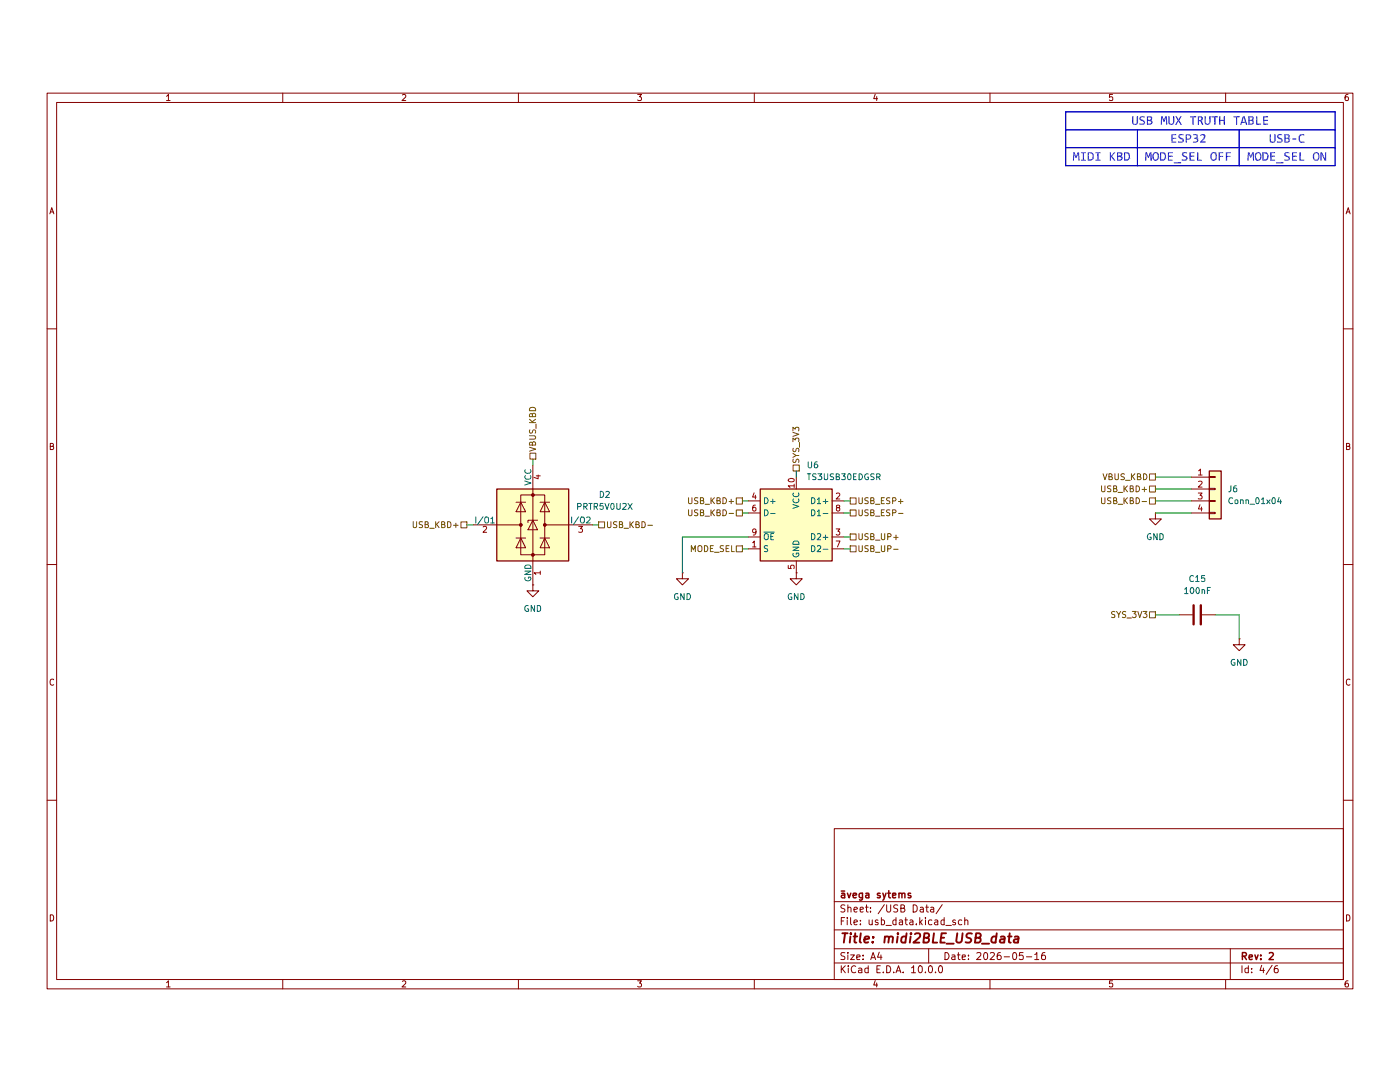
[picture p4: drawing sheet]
(kicad_sch
 (version 20260306)
 (generator "eeschema")
 (generator_version "10.0")
 (paper "A4")
 (title_block
  (title "midi2BLE_USB_data")
  (date "2026-05-16")
  (rev "2")
  (company "āvega sytems"))
 (lib_symbols
  (symbol "Connector_Generic:Conn_01x04"
   (pin_names
    (offset 1.016) (hide yes)) (exclude_from_sim no) (in_bom yes) (on_board yes)
   (in_pos_files yes)
   (duplicate_pin_numbers_are_jumpers no)
   (property "Reference" "J" (at 0 5.08 0) (show_name no) (do_not_autoplace no) (effects (font (size 1.27 1.27))))
   (property "Value" "Conn_01x04" (at 0 -7.62 0) (show_name no) (do_not_autoplace no) (effects (font (size 1.27 1.27))))
   (property "Footprint" "" (at 0 0 0) (show_name no) (do_not_autoplace no) (hide yes) (effects (font (size 1.27 1.27))))
   (property "Datasheet" "" (at 0 0 0) (show_name no) (do_not_autoplace no) (hide yes) (effects (font (size 1.27 1.27))))
   (property "Description" "Generic connector, single row, 01x04, script generated (kicad-library-utils/schlib/autogen/connector/)" (at 0 0 0) (show_name no) (do_not_autoplace no) (hide yes) (effects (font (size 1.27 1.27))))
   (symbol "Conn_01x04_1_1"
    (rectangle (start -1.27 3.81) (end 1.27 -6.35) (stroke (width 0.254) (type default)) (fill (type background)))
    (rectangle (start -1.27 2.667) (end 0 2.413) (stroke (width 0.1524) (type default)) (fill (type none)))
    (rectangle (start -1.27 0.127) (end 0 -0.127) (stroke (width 0.1524) (type default)) (fill (type none)))
    (rectangle (start -1.27 -2.413) (end 0 -2.667) (stroke (width 0.1524) (type default)) (fill (type none)))
    (rectangle (start -1.27 -4.953) (end 0 -5.207) (stroke (width 0.1524) (type default)) (fill (type none)))
    (pin passive line (at -5.08 2.54 0) (length 3.81) (name "Pin_1" (effects (font (size 1.27 1.27)))) (number "1" (effects (font (size 1.27 1.27)))))
    (pin passive line (at -5.08 0 0) (length 3.81) (name "Pin_2" (effects (font (size 1.27 1.27)))) (number "2" (effects (font (size 1.27 1.27)))))
    (pin passive line (at -5.08 -2.54 0) (length 3.81) (name "Pin_3" (effects (font (size 1.27 1.27)))) (number "3" (effects (font (size 1.27 1.27)))))
    (pin passive line (at -5.08 -5.08 0) (length 3.81) (name "Pin_4" (effects (font (size 1.27 1.27)))) (number "4" (effects (font (size 1.27 1.27))))))
   (embedded_fonts no))
  (symbol "Device:C"
   (pin_numbers (hide yes))
   (pin_names
    (offset 0.254)) (exclude_from_sim no) (in_bom yes) (on_board yes)
   (in_pos_files yes)
   (duplicate_pin_numbers_are_jumpers no)
   (property "Reference" "C" (at 0.635 2.54 0) (show_name no) (do_not_autoplace no) (effects (font (size 1.27 1.27)) (justify left)))
   (property "Value" "C" (at 0.635 -2.54 0) (show_name no) (do_not_autoplace no) (effects (font (size 1.27 1.27)) (justify left)))
   (property "Footprint" "" (at 0.9652 -3.81 0) (show_name no) (do_not_autoplace no) (hide yes) (effects (font (size 1.27 1.27))))
   (property "Datasheet" "" (at 0 0 0) (show_name no) (do_not_autoplace no) (hide yes) (effects (font (size 1.27 1.27))))
   (property "Description" "Unpolarized capacitor" (at 0 0 0) (show_name no) (do_not_autoplace no) (hide yes) (effects (font (size 1.27 1.27))))
   (symbol "C_0_1"
    (polyline (pts (xy -2.032 0.762) (xy 2.032 0.762)) (stroke (width 0.508) (type default)) (fill (type none)))
    (polyline (pts (xy -2.032 -0.762) (xy 2.032 -0.762)) (stroke (width 0.508) (type default)) (fill (type none))))
   (symbol "C_1_1"
    (pin passive line (at 0 3.81 270) (length 2.794) (name "" (effects (font (size 1.27 1.27)))) (number "1" (effects (font (size 1.27 1.27)))))
    (pin passive line (at 0 -3.81 90) (length 2.794) (name "" (effects (font (size 1.27 1.27)))) (number "2" (effects (font (size 1.27 1.27))))))
   (embedded_fonts no))
  (symbol "Interface_USB:TS3USB30EDGSR" (exclude_from_sim no) (in_bom yes) (on_board yes)
   (in_pos_files yes)
   (duplicate_pin_numbers_are_jumpers no)
   (property "Reference" "U" (at -6.35 8.89 0) (show_name no) (do_not_autoplace no) (effects (font (size 1.27 1.27))))
   (property "Value" "TS3USB30EDGSR" (at 8.89 8.89 0) (show_name no) (do_not_autoplace no) (effects (font (size 1.27 1.27))))
   (property "Footprint" "Package_SO:TSSOP-10_3x3mm_P0.5mm" (at 20.32 -8.89 0) (show_name no) (do_not_autoplace no) (hide yes) (effects (font (size 1.27 1.27))))
   (property "Datasheet" "https://www.ti.com/lit/ds/symlink/ts3usb30e.pdf" (at 0 0 0) (show_name no) (do_not_autoplace no) (hide yes) (effects (font (size 1.27 1.27))))
   (property "Description" "ESD-Protected, High-Speed USB 2.0 (480-Mbps) 1:2 Multiplexer/Demultiplexer Switch With Single Enable, TSSOP-10 (Texas DGS0010A / VSSOP)" (at 0 0 0) (show_name no) (do_not_autoplace no) (hide yes) (effects (font (size 1.27 1.27))))
   (symbol "TS3USB30EDGSR_1_1"
    (rectangle (start -7.62 7.62) (end 7.62 -7.62) (stroke (width 0.254) (type default)) (fill (type background)))
    (pin input line (at -10.16 -5.08 0) (length 2.54) (name "S" (effects (font (size 1.27 1.27)))) (number "1" (effects (font (size 1.27 1.27)))))
    (pin bidirectional line (at 10.16 5.08 180) (length 2.54) (name "D1+" (effects (font (size 1.27 1.27)))) (number "2" (effects (font (size 1.27 1.27)))))
    (pin bidirectional line (at 10.16 -2.54 180) (length 2.54) (name "D2+" (effects (font (size 1.27 1.27)))) (number "3" (effects (font (size 1.27 1.27)))))
    (pin bidirectional line (at -10.16 5.08 0) (length 2.54) (name "D+" (effects (font (size 1.27 1.27)))) (number "4" (effects (font (size 1.27 1.27)))))
    (pin power_in line (at 0 -10.16 90) (length 2.54) (name "GND" (effects (font (size 1.27 1.27)))) (number "5" (effects (font (size 1.27 1.27)))))
    (pin bidirectional line (at -10.16 2.54 0) (length 2.54) (name "D-" (effects (font (size 1.27 1.27)))) (number "6" (effects (font (size 1.27 1.27)))))
    (pin bidirectional line (at 10.16 -5.08 180) (length 2.54) (name "D2-" (effects (font (size 1.27 1.27)))) (number "7" (effects (font (size 1.27 1.27)))))
    (pin bidirectional line (at 10.16 2.54 180) (length 2.54) (name "D1-" (effects (font (size 1.27 1.27)))) (number "8" (effects (font (size 1.27 1.27)))))
    (pin input line (at -10.16 -2.54 0) (length 2.54) (name "~{OE}" (effects (font (size 1.27 1.27)))) (number "9" (effects (font (size 1.27 1.27)))))
    (pin power_in line (at 0 10.16 270) (length 2.54) (name "VCC" (effects (font (size 1.27 1.27)))) (number "10" (effects (font (size 1.27 1.27))))))
   (embedded_fonts no))
  (symbol "Power_Protection:PRTR5V0U2X"
   (pin_names
    (offset 0)) (exclude_from_sim no) (in_bom yes) (on_board yes)
   (in_pos_files yes)
   (duplicate_pin_numbers_are_jumpers no)
   (property "Reference" "D" (at 2.794 8.636 0) (show_name no) (do_not_autoplace no) (effects (font (size 1.27 1.27))))
   (property "Value" "PRTR5V0U2X" (at 8.128 -9.398 0) (show_name no) (do_not_autoplace no) (effects (font (size 1.27 1.27))))
   (property "Footprint" "Package_TO_SOT_SMD:SOT-143" (at 1.524 0 0) (show_name no) (do_not_autoplace no) (hide yes) (effects (font (size 1.27 1.27))))
   (property "Datasheet" "https://assets.nexperia.com/documents/data-sheet/PRTR5V0U2X.pdf" (at 1.524 0 0) (show_name no) (do_not_autoplace no) (hide yes) (effects (font (size 1.27 1.27))))
   (property "Description" "Ultra low capacitance double rail-to-rail ESD protection diode, SOT-143" (at 0 0 0) (show_name no) (do_not_autoplace no) (hide yes) (effects (font (size 1.27 1.27))))
   (symbol "PRTR5V0U2X_0_1"
    (rectangle (start -7.62 -7.62) (end 7.62 7.62) (stroke (width 0.254) (type default)) (fill (type background)))
    (polyline (pts (xy -3.556 2.794) (xy -1.524 2.794) (xy -2.54 4.826) (xy -3.556 2.794)) (stroke (width 0) (type default)) (fill (type none)))
    (polyline (pts (xy -3.556 -4.826) (xy -1.524 -4.826) (xy -2.54 -2.794) (xy -3.556 -4.826)) (stroke (width 0) (type default)) (fill (type none)))
    (rectangle (start -2.54 6.35) (end 2.54 -6.35) (stroke (width 0) (type default)) (fill (type none)))
    (circle (center -2.54 0) (radius 0.254) (stroke (width 0) (type default)) (fill (type outline)))
    (polyline (pts (xy -2.54 0) (xy -7.62 0)) (stroke (width 0) (type default)) (fill (type none)))
    (polyline (pts (xy -1.524 4.826) (xy -3.556 4.826)) (stroke (width 0) (type default)) (fill (type none)))
    (polyline (pts (xy -1.524 -2.794) (xy -3.556 -2.794)) (stroke (width 0) (type default)) (fill (type none)))
    (polyline (pts (xy -1.016 -1.016) (xy 1.016 -1.016) (xy 0 1.016) (xy -1.016 -1.016)) (stroke (width 0) (type default)) (fill (type none)))
    (circle (center 0 6.35) (radius 0.254) (stroke (width 0) (type default)) (fill (type outline)))
    (circle (center 0 -6.35) (radius 0.254) (stroke (width 0) (type default)) (fill (type outline)))
    (polyline (pts (xy 0 -7.62) (xy 0 7.62)) (stroke (width 0) (type default)) (fill (type none)))
    (polyline (pts (xy 1.016 1.016) (xy -1.016 1.016) (xy -1.016 0.508)) (stroke (width 0) (type default)) (fill (type none)))
    (polyline (pts (xy 1.524 4.826) (xy 3.556 4.826)) (stroke (width 0) (type default)) (fill (type none)))
    (polyline (pts (xy 1.524 -2.794) (xy 3.556 -2.794)) (stroke (width 0) (type default)) (fill (type none)))
    (polyline (pts (xy 2.54 0) (xy 7.62 0)) (stroke (width 0) (type default)) (fill (type none)))
    (circle (center 2.54 0) (radius 0.254) (stroke (width 0) (type default)) (fill (type outline)))
    (polyline (pts (xy 3.556 2.794) (xy 1.524 2.794) (xy 2.54 4.826) (xy 3.556 2.794)) (stroke (width 0) (type default)) (fill (type none)))
    (polyline (pts (xy 3.556 -4.826) (xy 1.524 -4.826) (xy 2.54 -2.794) (xy 3.556 -4.826)) (stroke (width 0) (type default)) (fill (type none))))
   (symbol "PRTR5V0U2X_1_1"
    (pin passive line (at 0 -12.7 90) (length 5.08) (name "GND" (effects (font (size 1.27 1.27)))) (number "1" (effects (font (size 1.27 1.27)))))
    (pin passive line (at -12.7 0 0) (length 5.08) (name "I/O1" (effects (font (size 1.27 1.27)))) (number "2" (effects (font (size 1.27 1.27)))))
    (pin passive line (at 12.7 0 180) (length 5.08) (name "I/O2" (effects (font (size 1.27 1.27)))) (number "3" (effects (font (size 1.27 1.27)))))
    (pin passive line (at 0 12.7 270) (length 5.08) (name "VCC" (effects (font (size 1.27 1.27)))) (number "4" (effects (font (size 1.27 1.27))))))
   (embedded_fonts no))
  (symbol "power:GND"
   (power global)
   (pin_numbers (hide yes))
   (pin_names
    (offset 0) (hide yes)) (exclude_from_sim no) (in_bom yes) (on_board yes)
   (in_pos_files yes)
   (duplicate_pin_numbers_are_jumpers no)
   (property "Reference" "#PWR" (at 0 -6.35 0) (show_name no) (do_not_autoplace no) (hide yes) (effects (font (size 1.27 1.27))))
   (property "Value" "GND" (at 0 -3.81 0) (show_name no) (do_not_autoplace no) (effects (font (size 1.27 1.27))))
   (property "Footprint" "" (at 0 0 0) (show_name no) (do_not_autoplace no) (hide yes) (effects (font (size 1.27 1.27))))
   (property "Datasheet" "" (at 0 0 0) (show_name no) (do_not_autoplace no) (hide yes) (effects (font (size 1.27 1.27))))
   (property "Description" "Power symbol creates a global label with name \"GND\" , ground" (at 0 0 0) (show_name no) (do_not_autoplace no) (hide yes) (effects (font (size 1.27 1.27))))
   (symbol "GND_0_1"
    (polyline (pts (xy 0 0) (xy 0 -1.27) (xy 1.27 -1.27) (xy 0 -2.54) (xy -1.27 -1.27) (xy 0 -1.27)) (stroke (width 0) (type default)) (fill (type none))))
   (symbol "GND_1_1"
    (pin power_in line (at 0 0 270) (length 0) (name "" (effects (font (size 1.27 1.27)))) (number "1" (effects (font (size 1.27 1.27))))))
   (embedded_fonts no)))
 (wire
  (pts (xy 245.11 120.65) (xy 250.19 120.65))
  (stroke (width 0) (type default)))
 (wire
  (pts (xy 99.06 101.6) (xy 100.33 101.6))
  (stroke (width 0) (type default)))
 (wire
  (pts (xy 113.03 88.9) (xy 113.03 87.63))
  (stroke (width 0) (type default)))
 (wire
  (pts (xy 257.81 120.65) (xy 262.89 120.65))
  (stroke (width 0) (type default)))
 (wire
  (pts (xy 245.11 99.06) (xy 252.73 99.06))
  (stroke (width 0) (type default)))
 (wire
  (pts (xy 179.07 106.68) (xy 180.34 106.68))
  (stroke (width 0) (type default)))
 (wire
  (pts (xy 157.48 96.52) (xy 158.75 96.52))
  (stroke (width 0) (type default)))
 (wire
  (pts (xy 262.89 120.65) (xy 262.89 125.73))
  (stroke (width 0) (type default)))
 (wire
  (pts (xy 179.07 104.14) (xy 180.34 104.14))
  (stroke (width 0) (type default)))
 (wire
  (pts (xy 168.91 91.44) (xy 168.91 90.17))
  (stroke (width 0) (type default)))
 (wire
  (pts (xy 179.07 99.06) (xy 180.34 99.06))
  (stroke (width 0) (type default)))
 (wire
  (pts (xy 125.73 101.6) (xy 127 101.6))
  (stroke (width 0) (type default)))
 (wire
  (pts (xy 144.78 104.14) (xy 158.75 104.14))
  (stroke (width 0) (type default)))
 (wire
  (pts (xy 245.11 91.44) (xy 252.73 91.44))
  (stroke (width 0) (type default)))
 (wire
  (pts (xy 144.78 104.14) (xy 144.78 111.76))
  (stroke (width 0) (type default)))
 (wire
  (pts (xy 245.11 93.98) (xy 252.73 93.98))
  (stroke (width 0) (type default)))
 (wire
  (pts (xy 245.11 96.52) (xy 252.73 96.52))
  (stroke (width 0) (type default)))
 (wire
  (pts (xy 157.48 106.68) (xy 158.75 106.68))
  (stroke (width 0) (type default)))
 (wire
  (pts (xy 179.07 96.52) (xy 180.34 96.52))
  (stroke (width 0) (type default)))
 (wire
  (pts (xy 157.48 99.06) (xy 158.75 99.06))
  (stroke (width 0) (type default)))
 (table
  (column_count 3)
  (border
   (external yes)
   (header yes) (stroke (width 0) (type solid)))
  (separators
   (rows yes)
   (cols yes) (stroke (width 0) (type solid)))
  (column_widths 15.24 21.59 20.32)
  (row_heights 3.81 3.81 3.81)
  (cells
   (table_cell "USB MUX TRUTH TABLE" (exclude_from_sim no) (at 226.06 13.97 0) (size 57.15 3.81)
    (margins 0.9525 0.9525 0.9525 0.9525)
    (span 3 1) (fill (type none)) (effects (font
    (face "Consolas") (size 2 2))))
   (table_cell "" (exclude_from_sim no) (at 241.3 13.97 0) (size 21.59 3.81)
    (margins 0.9525 0.9525 0.9525 0.9525)
    (span 0 0) (fill (type none)) (effects (font (size 1.27 1.27)) (justify left top)))
   (table_cell "" (exclude_from_sim no) (at 262.89 13.97 0) (size 20.32 3.81)
    (margins 0.9525 0.9525 0.9525 0.9525)
    (span 0 0) (fill (type none)) (effects (font (size 1.27 1.27)) (justify left top)))
   (table_cell "" (exclude_from_sim no) (at 226.06 17.78 0) (size 15.24 3.81)
    (margins 0.9525 0.9525 0.9525 0.9525)
    (span 1 1) (fill (type none)) (effects (font (size 1.27 1.27)) (justify left top)))
   (table_cell "ESP32" (exclude_from_sim no) (at 241.3 17.78 0) (size 21.59 3.81)
    (margins 0.9525 0.9525 0.9525 0.9525)
    (span 1 1) (fill (type none)) (effects (font
    (face "Consolas") (size 2 2))))
   (table_cell "USB-C" (exclude_from_sim no) (at 262.89 17.78 0) (size 20.32 3.81)
    (margins 0.9525 0.9525 0.9525 0.9525)
    (span 1 1) (fill (type none)) (effects (font
    (face "Consolas") (size 2 2))))
   (table_cell "MIDI KBD" (exclude_from_sim no) (at 226.06 21.59 0) (size 15.24 3.81)
    (margins 0.9525 0.9525 0.9525 0.9525)
    (span 1 1) (fill (type none)) (effects (font
    (face "Consolas") (size 2 2))))
   (table_cell "MODE_SEL OFF" (exclude_from_sim no) (at 241.3 21.59 0) (size 21.59 3.81)
    (margins 0.9525 0.9525 0.9525 0.9525)
    (span 1 1) (fill (type none)) (effects (font
    (face "Consolas") (size 2 2))))
   (table_cell "MODE_SEL ON" (exclude_from_sim no) (at 262.89 21.59 0) (size 20.32 3.81)
    (margins 0.9525 0.9525 0.9525 0.9525)
    (span 1 1) (fill (type none)) (effects (font
    (face "Consolas") (size 2 2))))))
 (hierarchical_label "MODE_SEL"
  (shape passive)
  (at 157.48 106.68 180)
  (effects (font (size 1.27 1.27)) (justify right)))
 (hierarchical_label "USB_ESP-"
  (shape passive)
  (at 180.34 99.06 0)
  (effects (font (size 1.27 1.27)) (justify left)))
 (hierarchical_label "SYS_3V3"
  (shape passive)
  (at 168.91 90.17 90)
  (effects (font (size 1.27 1.27)) (justify left)))
 (hierarchical_label "USB_UP-"
  (shape passive)
  (at 180.34 106.68 0)
  (effects (font (size 1.27 1.27)) (justify left)))
 (hierarchical_label "USB_KBD-"
  (shape passive)
  (at 245.11 96.52 180)
  (effects (font (size 1.27 1.27)) (justify right)))
 (hierarchical_label "USB_KBD-"
  (shape passive)
  (at 127 101.6 0)
  (effects (font (size 1.27 1.27)) (justify left)))
 (hierarchical_label "USB_KBD+"
  (shape passive)
  (at 157.48 96.52 180)
  (effects (font (size 1.27 1.27)) (justify right)))
 (hierarchical_label "USB_KBD-"
  (shape passive)
  (at 157.48 99.06 180)
  (effects (font (size 1.27 1.27)) (justify right)))
 (hierarchical_label "USB_KBD+"
  (shape passive)
  (at 99.06 101.6 180)
  (effects (font (size 1.27 1.27)) (justify right)))
 (hierarchical_label "USB_ESP+"
  (shape passive)
  (at 180.34 96.52 0)
  (effects (font (size 1.27 1.27)) (justify left)))
 (hierarchical_label "VBUS_KBD"
  (shape passive)
  (at 113.03 87.63 90)
  (effects (font (size 1.27 1.27)) (justify left)))
 (hierarchical_label "SYS_3V3"
  (shape passive)
  (at 245.11 120.65 180)
  (effects (font (size 1.27 1.27)) (justify right)))
 (hierarchical_label "USB_UP+"
  (shape passive)
  (at 180.34 104.14 0)
  (effects (font (size 1.27 1.27)) (justify left)))
 (hierarchical_label "VBUS_KBD"
  (shape passive)
  (at 245.11 91.44 180)
  (effects (font (size 1.27 1.27)) (justify right)))
 (hierarchical_label "USB_KBD+"
  (shape passive)
  (at 245.11 93.98 180)
  (effects (font (size 1.27 1.27)) (justify right)))
 (symbol
  (lib_id "power:GND")
  (at 168.91 111.76 0)
  (unit 1)
  (body_style 1)
  (exclude_from_sim no)
  (in_bom yes)
  (on_board yes)
  (in_pos_files yes)
  (dnp no)
  (fields_autoplaced yes)
  (property "Reference" "#PWR011" (at 168.91 118.11 0) (hide yes) (show_name no) (do_not_autoplace no) (effects (font (size 1.27 1.27))))
  (property "Value" "GND" (at 168.91 116.84 0) (show_name no) (do_not_autoplace no) (effects (font (size 1.27 1.27))))
  (property "Footprint" "" (at 168.91 111.76 0) (hide yes) (show_name no) (do_not_autoplace no) (effects (font (size 1.27 1.27))))
  (property "Datasheet" "" (at 168.91 111.76 0) (hide yes) (show_name no) (do_not_autoplace no) (effects (font (size 1.27 1.27))))
  (property "Description" "Power symbol creates a global label with name \"GND\" , ground" (at 168.91 111.76 0) (hide yes) (show_name no) (do_not_autoplace no) (effects (font (size 1.27 1.27))))
  (pin "1"))
 (symbol
  (lib_id "Device:C")
  (at 254 120.65 270)
  (unit 1)
  (body_style 1)
  (exclude_from_sim no)
  (in_bom yes)
  (on_board yes)
  (in_pos_files yes)
  (dnp no)
  (fields_autoplaced yes)
  (property "Reference" "C15" (at 254 113.03 90) (show_name no) (do_not_autoplace no) (effects (font (size 1.27 1.27))))
  (property "Value" "100nF" (at 254 115.57 90) (show_name no) (do_not_autoplace no) (effects (font (size 1.27 1.27))))
  (property "Footprint" "Capacitor_SMD:C_0603_1608Metric" (at 250.19 121.6152 0) (hide yes) (show_name no) (do_not_autoplace no) (effects (font (size 1.27 1.27))))
  (property "Datasheet" "" (at 254 120.65 0) (hide yes) (show_name no) (do_not_autoplace no) (effects (font (size 1.27 1.27))))
  (property "Description" "Unpolarized capacitor" (at 254 120.65 0) (hide yes) (show_name no) (do_not_autoplace no) (effects (font (size 1.27 1.27))))
  (pin "1")
  (pin "2"))
 (symbol
  (lib_id "power:GND")
  (at 262.89 125.73 0)
  (unit 1)
  (body_style 1)
  (exclude_from_sim no)
  (in_bom yes)
  (on_board yes)
  (in_pos_files yes)
  (dnp no)
  (fields_autoplaced yes)
  (property "Reference" "#PWR010" (at 262.89 132.08 0) (hide yes) (show_name no) (do_not_autoplace no) (effects (font (size 1.27 1.27))))
  (property "Value" "GND" (at 262.89 130.81 0) (show_name no) (do_not_autoplace no) (effects (font (size 1.27 1.27))))
  (property "Footprint" "" (at 262.89 125.73 0) (hide yes) (show_name no) (do_not_autoplace no) (effects (font (size 1.27 1.27))))
  (property "Datasheet" "" (at 262.89 125.73 0) (hide yes) (show_name no) (do_not_autoplace no) (effects (font (size 1.27 1.27))))
  (property "Description" "Power symbol creates a global label with name \"GND\" , ground" (at 262.89 125.73 0) (hide yes) (show_name no) (do_not_autoplace no) (effects (font (size 1.27 1.27))))
  (pin "1"))
 (symbol
  (lib_id "Power_Protection:PRTR5V0U2X")
  (at 113.03 101.6 0)
  (unit 1)
  (body_style 1)
  (exclude_from_sim no)
  (in_bom yes)
  (on_board yes)
  (in_pos_files yes)
  (dnp no)
  (fields_autoplaced yes)
  (property "Reference" "D2" (at 128.27 95.1798 0) (show_name no) (do_not_autoplace no) (effects (font (size 1.27 1.27))))
  (property "Value" "PRTR5V0U2X" (at 128.27 97.7198 0) (show_name no) (do_not_autoplace no) (effects (font (size 1.27 1.27))))
  (property "Footprint" "Package_TO_SOT_SMD:SOT-143" (at 114.554 101.6 0) (hide yes) (show_name no) (do_not_autoplace no) (effects (font (size 1.27 1.27))))
  (property "Datasheet" "https://assets.nexperia.com/documents/data-sheet/PRTR5V0U2X.pdf" (at 114.554 101.6 0) (hide yes) (show_name no) (do_not_autoplace no) (effects (font (size 1.27 1.27))))
  (property "Description" "Ultra low capacitance double rail-to-rail ESD protection diode, SOT-143" (at 113.03 101.6 0) (hide yes) (show_name no) (do_not_autoplace no) (effects (font (size 1.27 1.27))))
  (pin "2")
  (pin "4")
  (pin "1")
  (pin "3"))
 (symbol
  (lib_id "Connector_Generic:Conn_01x04")
  (at 257.81 93.98 0)
  (unit 1)
  (body_style 1)
  (exclude_from_sim no)
  (in_bom yes)
  (on_board yes)
  (in_pos_files yes)
  (dnp no)
  (fields_autoplaced yes)
  (property "Reference" "J6" (at 260.35 93.9799 0) (show_name no) (do_not_autoplace no) (effects (font (size 1.27 1.27)) (justify left)))
  (property "Value" "Conn_01x04" (at 260.35 96.5199 0) (show_name no) (do_not_autoplace no) (effects (font (size 1.27 1.27)) (justify left)))
  (property "Footprint" "Connector_JST:JST_PH_B4B-PH-K_1x04_P2.00mm_Vertical" (at 257.81 93.98 0) (hide yes) (show_name no) (do_not_autoplace no) (effects (font (size 1.27 1.27))))
  (property "Datasheet" "" (at 257.81 93.98 0) (hide yes) (show_name no) (do_not_autoplace no) (effects (font (size 1.27 1.27))))
  (property "Description" "Generic connector, single row, 01x04, script generated (kicad-library-utils/schlib/autogen/connector/)" (at 257.81 93.98 0) (hide yes) (show_name no) (do_not_autoplace no) (effects (font (size 1.27 1.27))))
  (pin "1")
  (pin "3")
  (pin "4")
  (pin "2"))
 (symbol
  (lib_id "power:GND")
  (at 144.78 111.76 0)
  (unit 1)
  (body_style 1)
  (exclude_from_sim no)
  (in_bom yes)
  (on_board yes)
  (in_pos_files yes)
  (dnp no)
  (fields_autoplaced yes)
  (property "Reference" "#PWR036" (at 144.78 118.11 0) (hide yes) (show_name no) (do_not_autoplace no) (effects (font (size 1.27 1.27))))
  (property "Value" "GND" (at 144.78 116.84 0) (show_name no) (do_not_autoplace no) (effects (font (size 1.27 1.27))))
  (property "Footprint" "" (at 144.78 111.76 0) (hide yes) (show_name no) (do_not_autoplace no) (effects (font (size 1.27 1.27))))
  (property "Datasheet" "" (at 144.78 111.76 0) (hide yes) (show_name no) (do_not_autoplace no) (effects (font (size 1.27 1.27))))
  (property "Description" "Power symbol creates a global label with name \"GND\" , ground" (at 144.78 111.76 0) (hide yes) (show_name no) (do_not_autoplace no) (effects (font (size 1.27 1.27))))
  (pin "1"))
 (symbol
  (lib_id "Interface_USB:TS3USB30EDGSR")
  (at 168.91 101.6 0)
  (unit 1)
  (body_style 1)
  (exclude_from_sim no)
  (in_bom yes)
  (on_board yes)
  (in_pos_files yes)
  (dnp no)
  (fields_autoplaced yes)
  (property "Reference" "U6" (at 171.0533 88.9 0) (show_name no) (do_not_autoplace no) (effects (font (size 1.27 1.27)) (justify left)))
  (property "Value" "TS3USB30EDGSR" (at 171.0533 91.44 0) (show_name no) (do_not_autoplace no) (effects (font (size 1.27 1.27)) (justify left)))
  (property "Footprint" "Package_SO:TSSOP-10_3x3mm_P0.5mm" (at 189.23 110.49 0) (hide yes) (show_name no) (do_not_autoplace no) (effects (font (size 1.27 1.27))))
  (property "Datasheet" "https://www.ti.com/lit/ds/symlink/ts3usb30e.pdf" (at 168.91 101.6 0) (hide yes) (show_name no) (do_not_autoplace no) (effects (font (size 1.27 1.27))))
  (property "Description" "ESD-Protected, High-Speed USB 2.0 (480-Mbps) 1:2 Multiplexer/Demultiplexer Switch With Single Enable, TSSOP-10 (Texas DGS0010A / VSSOP)" (at 168.91 101.6 0) (hide yes) (show_name no) (do_not_autoplace no) (effects (font (size 1.27 1.27))))
  (pin "9")
  (pin "8")
  (pin "5")
  (pin "6")
  (pin "3")
  (pin "10")
  (pin "7")
  (pin "2")
  (pin "4")
  (pin "1"))
 (symbol
  (lib_id "power:GND")
  (at 245.11 99.06 0)
  (unit 1)
  (body_style 1)
  (exclude_from_sim no)
  (in_bom yes)
  (on_board yes)
  (in_pos_files yes)
  (dnp no)
  (fields_autoplaced yes)
  (property "Reference" "#PWR040" (at 245.11 105.41 0) (hide yes) (show_name no) (do_not_autoplace no) (effects (font (size 1.27 1.27))))
  (property "Value" "GND" (at 245.11 104.14 0) (show_name no) (do_not_autoplace no) (effects (font (size 1.27 1.27))))
  (property "Footprint" "" (at 245.11 99.06 0) (hide yes) (show_name no) (do_not_autoplace no) (effects (font (size 1.27 1.27))))
  (property "Datasheet" "" (at 245.11 99.06 0) (hide yes) (show_name no) (do_not_autoplace no) (effects (font (size 1.27 1.27))))
  (property "Description" "Power symbol creates a global label with name \"GND\" , ground" (at 245.11 99.06 0) (hide yes) (show_name no) (do_not_autoplace no) (effects (font (size 1.27 1.27))))
  (pin "1"))
 (symbol
  (lib_id "power:GND")
  (at 113.03 114.3 0)
  (unit 1)
  (body_style 1)
  (exclude_from_sim no)
  (in_bom yes)
  (on_board yes)
  (in_pos_files yes)
  (dnp no)
  (fields_autoplaced yes)
  (property "Reference" "#PWR037" (at 113.03 120.65 0) (hide yes) (show_name no) (do_not_autoplace no) (effects (font (size 1.27 1.27))))
  (property "Value" "GND" (at 113.03 119.38 0) (show_name no) (do_not_autoplace no) (effects (font (size 1.27 1.27))))
  (property "Footprint" "" (at 113.03 114.3 0) (hide yes) (show_name no) (do_not_autoplace no) (effects (font (size 1.27 1.27))))
  (property "Datasheet" "" (at 113.03 114.3 0) (hide yes) (show_name no) (do_not_autoplace no) (effects (font (size 1.27 1.27))))
  (property "Description" "Power symbol creates a global label with name \"GND\" , ground" (at 113.03 114.3 0) (hide yes) (show_name no) (do_not_autoplace no) (effects (font (size 1.27 1.27))))
  (pin "1")))
